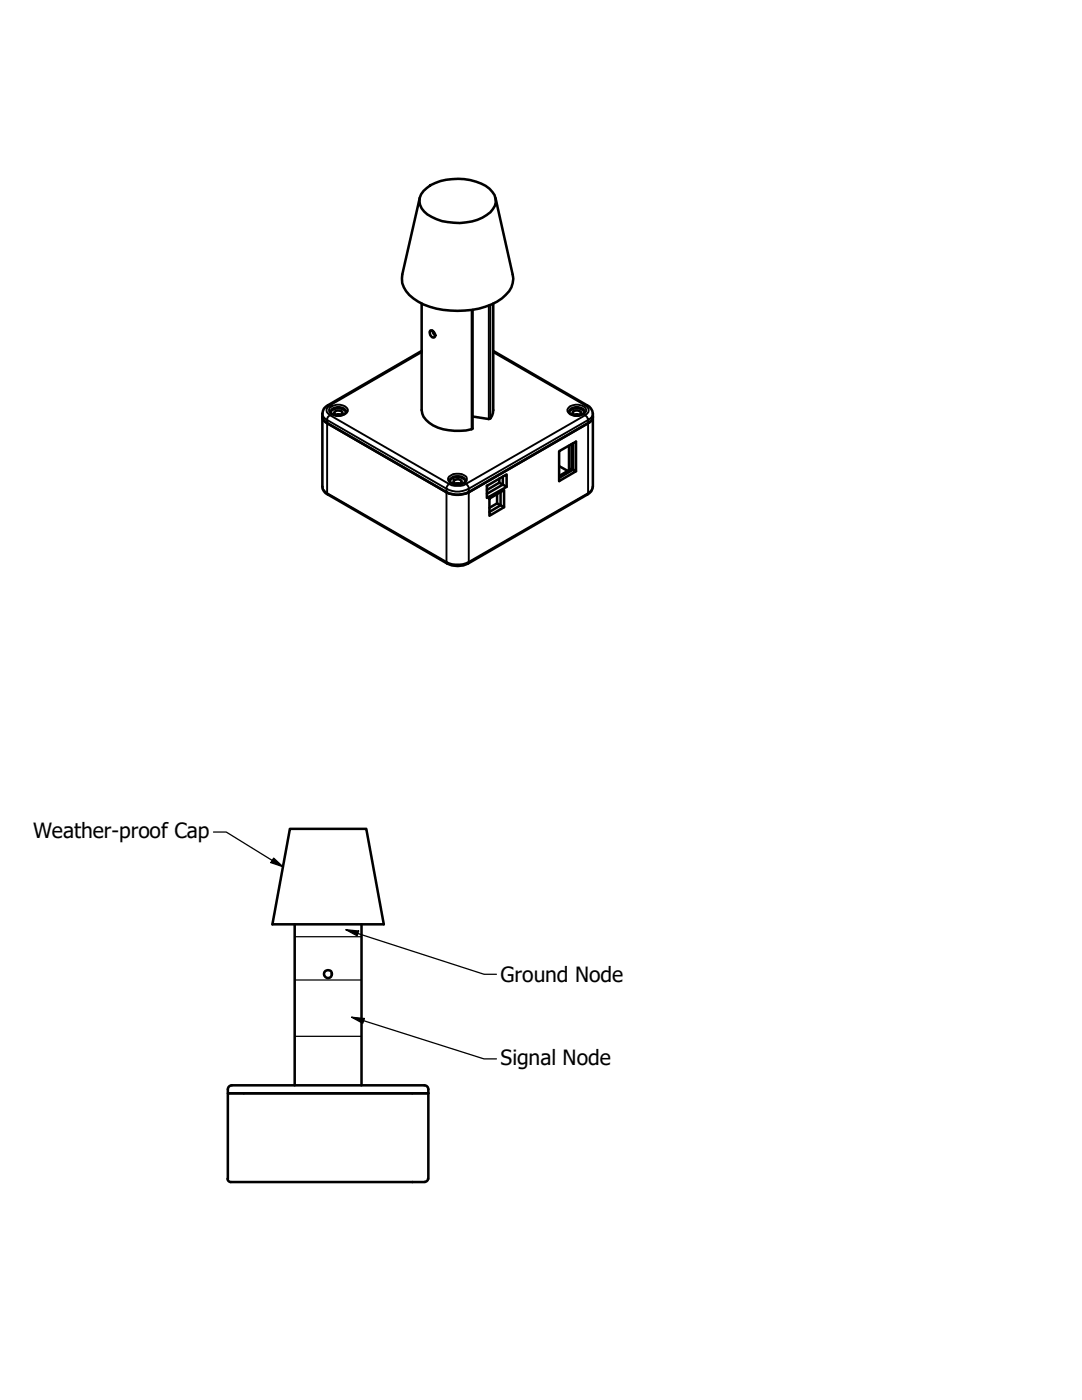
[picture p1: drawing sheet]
<svg xmlns="http://www.w3.org/2000/svg" width="216mm" height="279mm" viewBox="0 0 216 279" stroke-linecap="round" stroke-linejoin="round" font-family="sans-serif">
<!-- layer: Visible (ANSI) -->
<g fill="none" stroke="#000" stroke-width=".51">
<path d="M83.8 39.5l-3.5 15.3a4.8 4.8 0 0 0 2.2 4.8 15.3 15.3 0 0 0 10.3 2.4 11.9 11.9 0 0 0 8.8-3.9 4.2 4.2 0 0 0 .7-3.3l-3.4-15.3M84.5 38.1a9.1 9.1 0 0 1 6.9-2.4 10.3 10.3 0 0 1 6.3 2 2.99 2.99 0 0 1 .2 4.7 10.9 10.9 0 0 1-13.3-.2 2.84 2.84 0 0 1-.1-4.1zM84.1 70l-18.7 10.9a1.82 1.82 0 0 0-1.1 1.6v14.6a1.82 1.82 0 0 0 1.1 1.6l23.8 13.8a4.6 4.6 0 0 0 4.2 0l23.8-13.8a1.82 1.82 0 0 0 1.1-1.6v-14.6a2.03 2.03 0 0 0-1.1-1.6l-18.8-10.9M84.1 60.6v21.3a4.4 4.4 0 0 0 3.3 3.4 11 11 0 0 0 6.9 .2v-23.7M86.4 66l.1 .5 .4 .4-.2-.5a.66 .66 0 0 0-.8-.4 .89 .89 0 0 0 .8 1.3l.2-.4M98.4 60.6v21.3a1.85 1.85 0 0 1-.9 1.7l-3.2-.5M64.3 83.2a1.55 1.55 0 0 0 1 1.3l23.8 13.7a5 5 0 0 0 4.4 0l23.8-13.7a1.55 1.55 0 0 0 1-1.3M65.9 82.2a2.03 2.03 0 0 0 3.2 0M65.9 82.2a2.03 2.03 0 0 1 3.2 0M66.8 82.2a.89 .89 0 0 1 1.5 .3 1.02 1.02 0 0 1-1.6-.1zM67 82.8l.3-.1 .7 .1M67.2 82.9h.6"/>
<path d="M89.7 95.9a1.72 1.72 0 0 0 2.2 .7l.8-.3 .2-.4M89.7 96a2.03 2.03 0 0 1 3.2 0M90.5 96a.98 .98 0 0 1 1.6 .1 .95 .95 0 0 1-1.6 .1zM90.8 96.5h1M91.1 96.6h.5M97.2 97l3.9-2.3v2.5l-3.9 2.2zM97.2 97.8l2.4-1.5 .7 .4-3.1 1.9M97.7 99.5l2.9-1.7v3.4l-2.9 1.7zM99.2 98.6v1.9M99.6 95.5v.8M99.9 98.2v2.6l.7 .4M100.3 95.1v1.6l.8 .5"/>
<path d="M111.6 93l1.7 1M113.5 82.2a2.03 2.03 0 0 0 3.2 0M113.5 82.2a1.97 1.97 0 0 1 3.1 0M113.5 89v4.9M114 88.6v4.9l.4 .2M114 93.5l-2.4 1.5M114.3 82.2a1.02 1.02 0 0 1 1.7 .2 1.1 1.1 0 0 1-1.8 .1zM114.4 93.7l.5 .3-3.3 2v-6l3.3-1.9v5.9M114.4 93.7l-2.8 1.7M114.4 88.5v5.2M114.6 82.8l.3-.1 .7 .1M114.8 82.9h.6"/>
<path d="M97.7 101.3l1.5-.8 .7 .3-2.2 1.4M57.8 165.4h15.3l3.5 19.1h-22.2zM58.8 184.5v32.1M72.1 184.5v32.1M45.5 217.4v.8h40v-.8M45.5 217.4a.79 .79 0 0 1 .7-.8h38.4a.79 .79 0 0 1 .9 .8M45.4 235.2a.67 .67 0 0 0 .7 .7h38.7M45.5 235.3v-17.1h40v17.1M85.4 235.2a.6 .6 0 0 1-.6 .6"/>
<circle cx="65.4" cy="194.4" r=".8"/>
</g>
<!-- layer: Visible Narrow (ANSI) -->
<g fill="none" stroke="#000" stroke-width=".38">
<path d="M84.1 70.3l-18.3 10.6M94.1 61.8v23.9M97.5 61v22.6M97.9 60.8v22.7M98.4 70.3l18.4 10.6M64.3 97.1a1.76 1.76 0 0 0 1 1.3l.1 .3M64.3 82.5a1.55 1.55 0 0 0 1 1.3M65.3 83.8v14.6l23.8 13.7M65.3 83.8l23.8 13.7v14.6M65.4 80.9h.4M65.8 81.4a2.43 2.43 0 0 1 3.6 .3 1.72 1.72 0 0 1-2.2 1.3 1.41 1.41 0 0 1-1.5-1.3zM65.8 80.9a1.04 1.04 0 0 0-.6 1 1.04 1.04 0 0 0 .6 1"/>
<path d="M65.8 82.9a.93 .93 0 0 0-.5 .9M65.8 82.9l23.8 13.7M65.9 82.2a1.86 1.86 0 0 1 2.8-.7l.3 .4 .1 .3M89.6 95.1a2.79 2.79 0 0 1 3.4 0 .96 .96 0 0 1 0 1 .96 .96 0 0 1-.9 .5 2.36 2.36 0 0 1-2.7-.8v-.4zM89.6 96.6a3.9 3.9 0 0 0 3.4 0M89.6 96.6l-.4 .4-.1 .5a4.5 4.5 0 0 0 4.4 0M89.7 95.9a1.47 1.47 0 0 1 1.9-.9 1.31 1.31 0 0 1 1.3 .9M93 96.6a1.08 1.08 0 0 1 .5 .9M93.5 97.5l23.8-13.7v14.6l-23.8 13.7zM113.5 82.2a1.12 1.12 0 0 1 1.3-1 1.72 1.72 0 0 1 1.9 1M113.7 81.1a2.65 2.65 0 0 1 3.1 .3 .8 .8 0 0 1-.3 1.3 2.65 2.65 0 0 1-3.1-.3 .8 .8 0 0 1 .3-1.3zM116.8 80.9a1.04 1.04 0 0 1 .7 1 1.04 1.04 0 0 1-.7 1"/>
<path d="M116.8 80.9h.4M116.8 82.9l-23.8 13.7M118.3 97.1a1.76 1.76 0 0 1-1 1.3l-.1 .3M118.3 82.5a1.55 1.55 0 0 1-1 1.3l-.1-.6-.4-.3M89.1 112.1l.1 .4M89.1 112.1a5 5 0 0 0 4.4 0l-.1 .4"/>
</g>
<!-- layer: Sketch Geometry (ANSI) -->
<path d="M58.8 186.9h13.3M58.9 195.6h13.2M58.8 206.8h13.3" fill="none" stroke="#000" stroke-width=".25"/>
<!-- layer: Symbol (ANSI) -->
<path d="M42.6 166.1h2.5l11.4 6.9M54.6 171.3l1.9 1.7-2.5-.9zM69 185.5l2.6 .3-.4 1zM69 185.5l27.6 8.9h2.5M70.2 203l2.5 .3-.3 .9zM70.2 203l26.4 8.3h2.5" fill="none" stroke="#000" stroke-width=".25"/>
<g fill="#000">
<path d="M54.6 171.3l1.9 1.7-2.5-.9z" fill-rule="evenodd"/>
<path d="M69 185.5l2.6 .3-.4 1z" fill-rule="evenodd"/>
<path d="M70.2 203l2.5 .3-.3 .9z" fill-rule="evenodd"/>
</g>
<g font-size="4.2">
<text x="6.6" y="167.2">Weather-proof Cap</text>
<text x="99.9" y="196">Ground Node</text>
<text x="99.9" y="212.5">Signal Node</text>
</g>
</svg>
